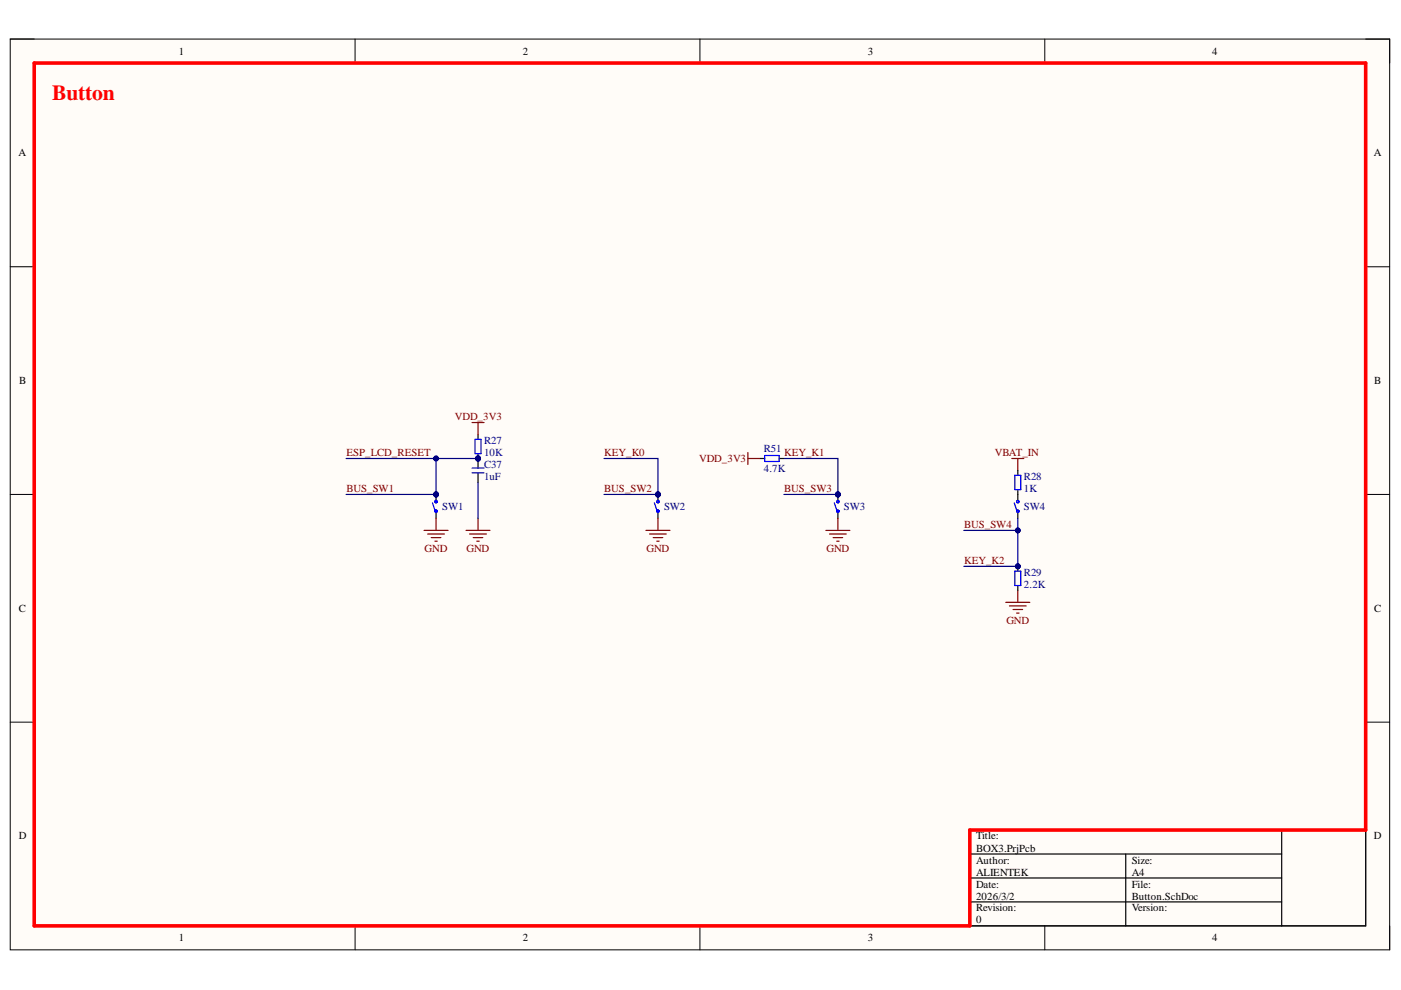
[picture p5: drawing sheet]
<svg xmlns="http://www.w3.org/2000/svg" width="297mm" height="210mm" viewBox="0 0 297 210" stroke-linecap="round" stroke-linejoin="round" font-family="sans-serif">
<path d="M2.2 8.3h292.4v193.1h-292.4z" fill-rule="evenodd" fill="#fffcf8"/>
<path d="M2.2 8.3h292.4v193.1h-292.4z" fill="none" stroke="#000" stroke-width=".21"/>
<path d="M7.3 13.4h282.3v182.9h-282.3z" fill-rule="evenodd" fill="#fffcf8"/>
<g fill="none" stroke="#000" stroke-width=".21">
<path d="M2.2 8.3h5.1M7.3 13.4h282.3v182.9h-282.3zM75.3 8.3v5.1M148.4 8.3v5.1M221.5 8.3v5.1M289.6 8.3h5v5.1M2.2 56.6h5.1M289.6 56.6h5M2.2 104.8h5.1M289.6 104.8h5M2.2 153.1h5.1M289.6 153.1h5"/>
<path d="M75.3 196.3v5.1M148.4 196.3v5.1M221.5 196.3v5.1M294.6 196.3v5.1"/>
</g>
<path d="M215.8 104.8v1.3M215.8 108.6v1.3M205.6 176h84v20.3h-84zM271.7 176v20.3M205.6 181.1h66.1M205.6 186.2h66.1M205.6 191.2h66.1M238.7 181.1v15.2" fill="none" stroke="#000" stroke-width=".25"/>
<path d="M7.3 13.4h282.3v162.6h-84v20.3h-198.3z" fill="none" stroke="#f00" stroke-width=".76"/>
<g fill="none" stroke="#00f" stroke-width=".25">
<path d="M215 106.6l.5 1.5"/>
<circle cx="215.8" cy="108.4" r=".25"/>
<circle cx="215.8" cy="106.4" r=".25"/>
</g>
<circle cx="177.7" cy="104.8" r=".51" fill="#000080"/>
<circle cx="177.7" cy="104.8" r=".51" fill="none" stroke="#000080" stroke-width=".21"/>
<path d="M177.6 104.8v1.3M177.6 108.6v1.3" fill="none" stroke="#000" stroke-width=".25"/>
<circle cx="177.7" cy="104.8" r=".51" fill="#000080"/>
<circle cx="177.7" cy="104.8" r=".51" fill="none" stroke="#000080" stroke-width=".21"/>
<g fill="none" stroke="#00f" stroke-width=".25">
<path d="M176.9 106.6l.5 1.5"/>
<circle cx="177.6" cy="108.4" r=".25"/>
<circle cx="177.6" cy="106.4" r=".25"/>
<circle cx="177.7" cy="108.4" r=".25"/>
<circle cx="177.7" cy="106.4" r=".25"/>
</g>
<circle cx="139.5" cy="104.8" r=".51" fill="#000080"/>
<circle cx="139.5" cy="104.8" r=".51" fill="none" stroke="#000080" stroke-width=".21"/>
<path d="M139.5 104.8v1.3M139.5 108.6v1.3" fill="none" stroke="#000" stroke-width=".25"/>
<circle cx="139.5" cy="104.8" r=".51" fill="#000080"/>
<circle cx="139.5" cy="104.8" r=".51" fill="none" stroke="#000080" stroke-width=".21"/>
<g fill="none" stroke="#00f" stroke-width=".25">
<path d="M138.7 106.6l.5 1.5"/>
<circle cx="139.5" cy="108.4" r=".25"/>
<circle cx="139.5" cy="106.4" r=".25"/>
</g>
<path d="M137 112.5h5M137.7 113.2h3.6M138.5 114h2M139.2 114.7h.6M139.5 109.9v2.6M175.1 112.5h5.1M175.9 113.2h3.5M176.6 114h2.1M177.4 114.7h.5M177.6 109.9v2.6" fill="none" stroke="#800000" stroke-width=".25"/>
<circle cx="92.5" cy="104.8" r=".51" fill="#000080"/>
<circle cx="92.5" cy="104.8" r=".51" fill="none" stroke="#000080" stroke-width=".21"/>
<path d="M92.5 104.8v1.3M92.5 108.6v1.3" fill="none" stroke="#000" stroke-width=".25"/>
<circle cx="92.5" cy="104.8" r=".51" fill="#000080"/>
<circle cx="92.5" cy="104.8" r=".51" fill="none" stroke="#000080" stroke-width=".21"/>
<g fill="none" stroke="#00f" stroke-width=".25">
<path d="M91.7 106.6l.5 1.5"/>
<circle cx="92.5" cy="108.4" r=".25"/>
<circle cx="92.5" cy="106.4" r=".25"/>
</g>
<path d="M214.5 97.2h2.6M215.8 97.2v2.6M89.9 112.5h5.1M90.7 113.2h3.5M91.4 114h2.1M92.2 114.7h.5M92.5 109.9v2.6M213.2 127.7h5.1M214 128.5h3.6M214.8 129.2h2M215.5 130h.5M215.8 125.2v2.5" fill="none" stroke="#800000" stroke-width=".25"/>
<circle cx="215.8" cy="120.1" r=".51" fill="#000080"/>
<circle cx="215.8" cy="120.1" r=".51" fill="none" stroke="#000080" stroke-width=".21"/>
<path d="M215.8 120.1v1M215.8 124.1v1.1" fill="none" stroke="#000" stroke-width=".25"/>
<circle cx="215.8" cy="120.1" r=".51" fill="#000080"/>
<circle cx="215.8" cy="120.1" r=".51" fill="none" stroke="#000080" stroke-width=".21"/>
<path d="M215.2 100.8h1.2v3h-1.2zM215.2 121.1h1.2v3h-1.2z" fill="none" stroke="#00f" stroke-width=".25"/>
<path d="M215.8 99.8v1M215.8 103.8v1" fill="none" stroke="#000" stroke-width=".25"/>
<circle cx="101.4" cy="97.2" r=".51" fill="#000080"/>
<circle cx="101.4" cy="97.2" r=".51" fill="none" stroke="#000080" stroke-width=".21"/>
<path d="M101.4 92.1v1M101.4 96.2v1" fill="none" stroke="#000" stroke-width=".25"/>
<circle cx="101.4" cy="97.2" r=".51" fill="#000080"/>
<circle cx="101.4" cy="97.2" r=".51" fill="none" stroke="#000080" stroke-width=".21"/>
<path d="M100.7 93.1h1.3v3.1h-1.3z" fill="none" stroke="#00f" stroke-width=".25"/>
<circle cx="101.4" cy="97.2" r=".51" fill="#000080"/>
<circle cx="101.4" cy="97.2" r=".51" fill="none" stroke="#000080" stroke-width=".21"/>
<path d="M101.4 97.2v2" fill="none" stroke="#000" stroke-width=".25"/>
<circle cx="101.4" cy="97.2" r=".51" fill="#000080"/>
<circle cx="101.4" cy="97.2" r=".51" fill="none" stroke="#000080" stroke-width=".21"/>
<path d="M101.4 100.3v2" fill="none" stroke="#000" stroke-width=".25"/>
<path d="M100.1 99.2h2.5M100.1 100.3h2.5" fill="none" stroke="#00f" stroke-width=".25"/>
<path d="M100.1 89.6h2.5M101.4 89.6v2.5M98.8 112.5h5.1M99.6 113.2h3.5M100.3 114h2.1M101.1 114.7h.5M101.4 109.9v2.6" fill="none" stroke="#800000" stroke-width=".25"/>
<path d="M215.8 109.9v2.6" fill="none" stroke="#000080" stroke-width=".25"/>
<circle cx="215.8" cy="112.5" r=".51" fill="#000080"/>
<circle cx="215.8" cy="112.5" r=".51" fill="none" stroke="#000080" stroke-width=".21"/>
<path d="M73.4 104.8h19.1" fill="none" stroke="#000080" stroke-width=".25"/>
<circle cx="92.5" cy="104.8" r=".51" fill="#000080"/>
<circle cx="92.5" cy="104.8" r=".51" fill="none" stroke="#000080" stroke-width=".21"/>
<path d="M73.4 97.2h28" fill="none" stroke="#000080" stroke-width=".25"/>
<circle cx="92.5" cy="97.2" r=".51" fill="#000080"/>
<circle cx="92.5" cy="97.2" r=".51" fill="none" stroke="#000080" stroke-width=".21"/>
<circle cx="101.4" cy="97.2" r=".51" fill="#000080"/>
<circle cx="101.4" cy="97.2" r=".51" fill="none" stroke="#000080" stroke-width=".21"/>
<path d="M128.1 104.8h11.4" fill="none" stroke="#000080" stroke-width=".25"/>
<circle cx="139.5" cy="104.8" r=".51" fill="#000080"/>
<circle cx="139.5" cy="104.8" r=".51" fill="none" stroke="#000080" stroke-width=".21"/>
<path d="M128.1 97.2h11.4v7.6" fill="none" stroke="#000080" stroke-width=".25"/>
<circle cx="139.5" cy="104.8" r=".51" fill="#000080"/>
<circle cx="139.5" cy="104.8" r=".51" fill="none" stroke="#000080" stroke-width=".21"/>
<path d="M166.2 104.8h11.4" fill="none" stroke="#000080" stroke-width=".25"/>
<circle cx="177.7" cy="104.8" r=".51" fill="#000080"/>
<circle cx="177.7" cy="104.8" r=".51" fill="none" stroke="#000080" stroke-width=".21"/>
<path d="M166.2 97.2h11.4v7.6" fill="none" stroke="#000080" stroke-width=".25"/>
<circle cx="177.7" cy="104.8" r=".51" fill="#000080"/>
<circle cx="177.7" cy="104.8" r=".51" fill="none" stroke="#000080" stroke-width=".21"/>
<path d="M204.4 112.5h11.4v7.6h-11.4" fill="none" stroke="#000080" stroke-width=".25"/>
<circle cx="215.8" cy="120.1" r=".51" fill="#000080"/>
<circle cx="215.8" cy="120.1" r=".51" fill="none" stroke="#000080" stroke-width=".21"/>
<circle cx="215.8" cy="112.5" r=".51" fill="#000080"/>
<circle cx="215.8" cy="112.5" r=".51" fill="none" stroke="#000080" stroke-width=".21"/>
<path d="M92.5 97.2v7.6" fill="none" stroke="#000080" stroke-width=".25"/>
<circle cx="92.5" cy="104.8" r=".51" fill="#000080"/>
<circle cx="92.5" cy="104.8" r=".51" fill="none" stroke="#000080" stroke-width=".21"/>
<circle cx="92.5" cy="97.2" r=".51" fill="#000080"/>
<circle cx="92.5" cy="97.2" r=".51" fill="none" stroke="#000080" stroke-width=".21"/>
<path d="M101.4 102.3v7.6" fill="none" stroke="#000080" stroke-width=".25"/>
<path d="M161.1 97.2h1M165.2 97.2h1" fill="none" stroke="#000" stroke-width=".25"/>
<path d="M162.1 96.6h3.1v1.2h-3.1z" fill="none" stroke="#00f" stroke-width=".25"/>
<path d="M158.6 95.9v2.6M158.6 97.2h2.5" fill="none" stroke="#800000" stroke-width=".25"/>
<text font-size="4.6" fill="#f00" x="11.1" y="21.2">Button</text>
<g font-size="2.3">
<text x="37.9" y="11.6">1</text>
<text x="110.8" y="11.6">2</text>
<text x="184" y="11.6">3</text>
<text x="257" y="11.6">4</text>
<text x="3.9" y="33.1">A</text>
<text x="291.3" y="33.1">A</text>
<text x="4.1" y="81.4">B</text>
<text x="291.4" y="81.4">B</text>
<text x="4" y="129.7">C</text>
<text x="291.4" y="129.7">C</text>
<text x="4" y="178">D</text>
<text x="206.9" y="178">Title:</text>
<text x="291.3" y="178">D</text>
<text x="206.9" y="183.1">Author:</text>
<text x="206.9" y="180.6">BOX3.PrjPcb</text>
<text x="206.9" y="185.6">ALIENTEK</text>
<text x="239.9" y="183.1">Size:</text>
<text x="239.9" y="185.6">A4</text>
<text x="206.9" y="188.2">Date:</text>
<text x="206.9" y="190.7">2026/3/2</text>
<text x="239.9" y="188.2">File:</text>
<text x="239.9" y="190.7">Button.SchDoc</text>
<text x="206.9" y="193.3">Revision:</text>
<text x="206.9" y="195.8">0</text>
<text x="239.9" y="193.3">Version:</text>
<text x="37.9" y="199.6">1</text>
<text x="110.8" y="199.6">2</text>
<text x="184" y="199.6">3</text>
<text x="257" y="199.6">4</text>
</g>
<g font-size="2.3" fill="#800000">
<text x="96.4" y="89">VDD_3V3</text>
<text x="73.4" y="96.7">ESP_LCD_RESET</text>
<text x="128.1" y="96.7">KEY_K0</text>
<text x="148.2" y="98">VDD_3V3</text>
<text x="166.2" y="96.7">KEY_K1</text>
<text x="210.9" y="96.7">VBAT_IN</text>
<text x="73.4" y="104.3">BUS_SW1</text>
<text x="128.1" y="104.3">BUS_SW2</text>
<text x="166.2" y="104.3">BUS_SW3</text>
<text x="204.4" y="111.9">BUS_SW4</text>
<text x="90" y="117">GND</text>
<text x="98.9" y="117">GND</text>
<text x="137.1" y="117">GND</text>
<text x="175.2" y="117">GND</text>
<text x="204.4" y="119.5">KEY_K2</text>
<text x="213.4" y="132.2">GND</text>
</g>
<g font-size="2.3" fill="#000080">
<text x="102.6" y="94.2">R27</text>
<text x="161.9" y="95.8">R51</text>
<text x="102.6" y="96.7">10K</text>
<text x="102.6" y="99.3">C37</text>
<text x="102.6" y="101.8">1uF</text>
<text x="161.9" y="100.1">4.7K</text>
<text x="217.1" y="101.8">R28</text>
<text x="217.1" y="104.3">1K</text>
<text x="93.7" y="108.1">SW1</text>
<text x="140.8" y="108.1">SW2</text>
<text x="178.9" y="108.1">SW3</text>
<text x="217.1" y="108.1">SW4</text>
<text x="217.1" y="122.1">R29</text>
<text x="217.1" y="124.6">2.2K</text>
</g>
</svg>
